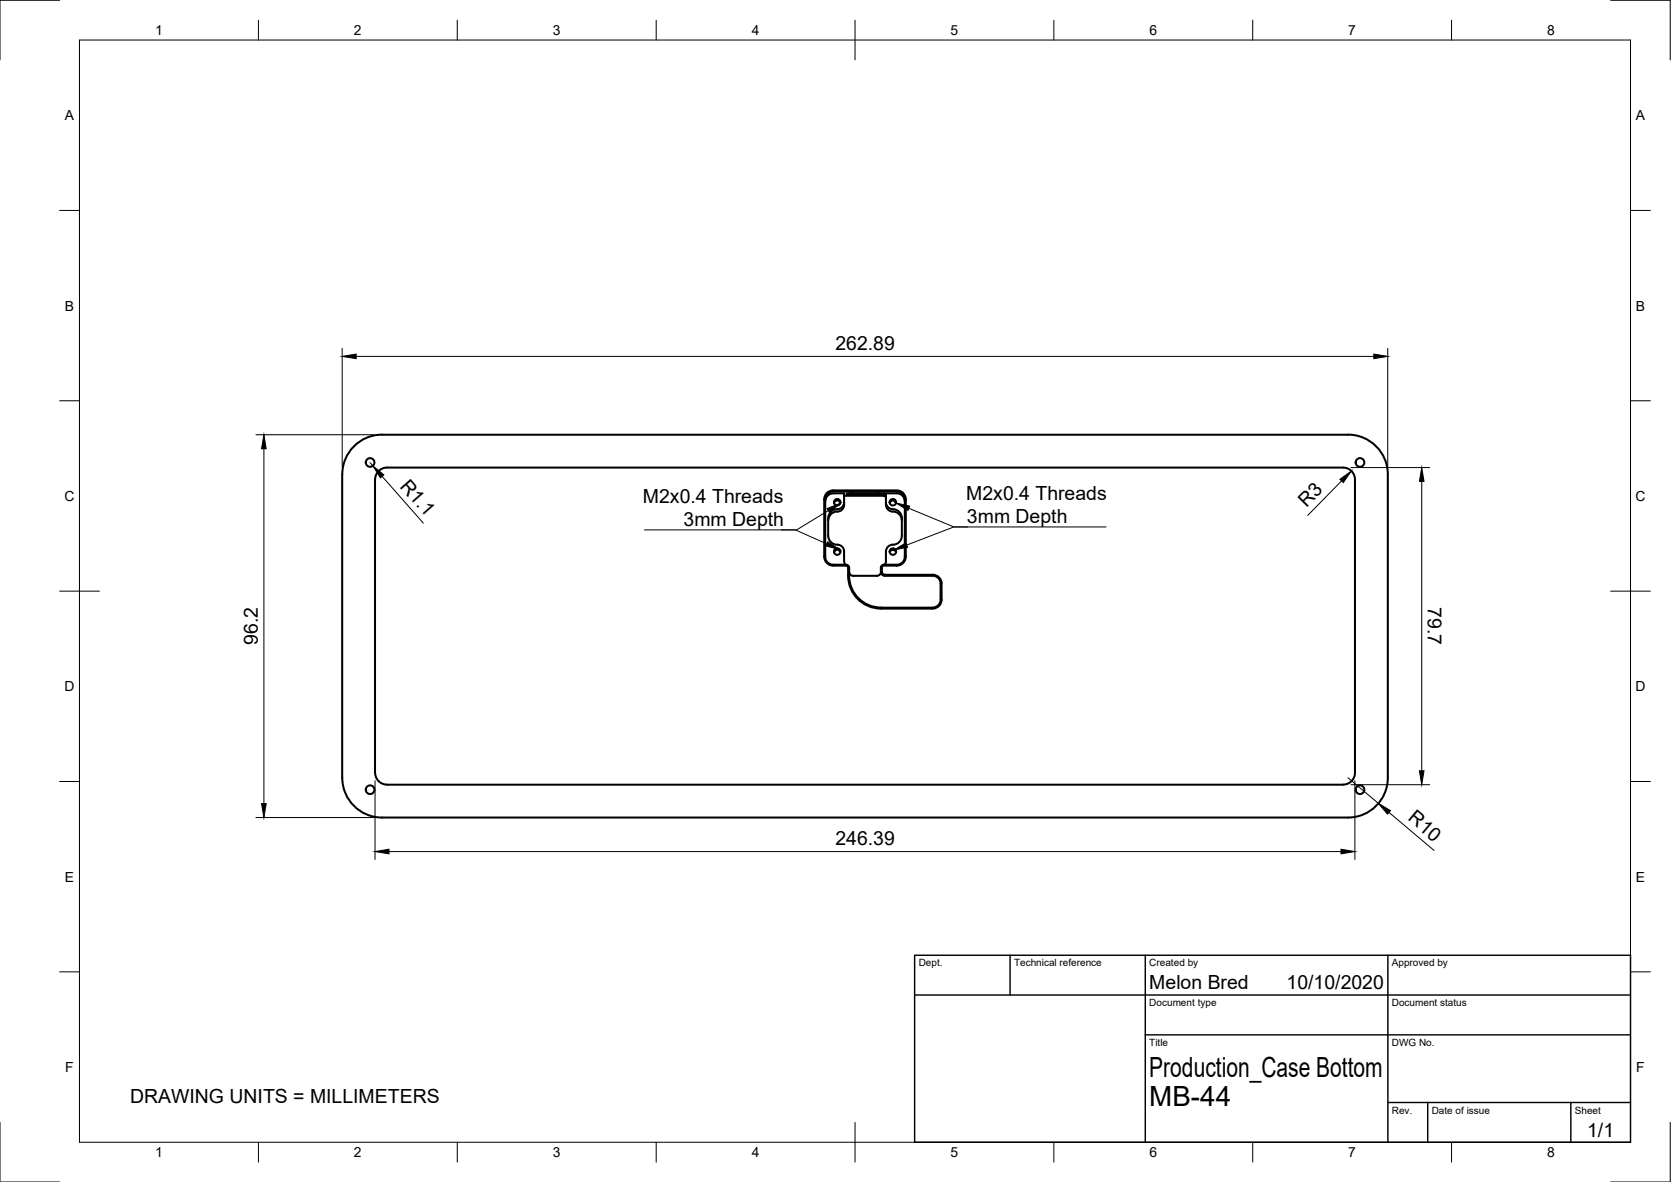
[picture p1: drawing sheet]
<svg xmlns="http://www.w3.org/2000/svg" width="420mm" height="297mm" viewBox="0 0 420 297" stroke-linecap="round" stroke-linejoin="round" font-family="sans-serif">
<!-- layer: Visible -->
<g fill="none" stroke="#000" stroke-width=".51">
<path d="M89.4 111.8a10 10 0 0 1 6.7-2.6h242.9a10 10 0 0 1 10 10v76.2a10 10 0 0 1-10.1 10.1h-242.8a10 10 0 0 1-10.1-10l.1-76.3a10 10 0 0 1 3.3-7.4zM95.4 118.2l1.2-.6 .7-.1h240.4a2.99 2.99 0 0 1 3 3v73.7a3 3 0 0 1-3 3h-240.4a2.99 2.99 0 0 1-3-3v-73.7a2.99 2.99 0 0 1 1.1-2.3zM207.5 126a1.99 1.99 0 0 1 2-2h2.7v2.8M209.7 126.4a.81 .81 0 0 1 .8-.6 .81 .81 0 0 1 .8 .6M209.7 138.8a.81 .81 0 0 1 .8-.6 .81 .81 0 0 1 .8 .6M210.5 136.9a1.75 1.75 0 0 1 1.8 1.7M212.2 124.6h10.1l.4 .2 .1 .3M212.2 138.6v2.5M212.3 126.8a1.93 1.93 0 0 1-2.4 1.8 2.24 2.24 0 0 0-1.6 2.2M212.3 126.2a1.95 1.95 0 0 1-2.4 1.8 2.24 2.24 0 0 0-1.6 2.2l-.1 4.5a2.28 2.28 0 0 0 2.3 2.2M214.3 123.9h6.4M214.3 124.4h6.4"/>
<path d="M214.3 123.9l-1.4 .2 1.4 .3M220.7 123.9l1.3 .1 .1 .2-1.4 .2M222.8 126.2a1.95 1.95 0 0 0 2.3 1.8 2.24 2.24 0 0 1 1.7 2.2v4.5a2.24 2.24 0 0 1-2.3 2.2M223.7 126.4a.81 .81 0 0 1 .8-.6 .81 .81 0 0 1 .8 .6M223.7 138.8a.81 .81 0 0 1 .8-.6 .81 .81 0 0 1 .8 .6M224.5 136.9a1.75 1.75 0 0 0-1.7 1.7v2.5l-.3 .8M227.5 126a1.99 1.99 0 0 0-2-2h-3.3h.3l.3 .5a4.7 4.7 0 0 0 .5 3.6 2.38 2.38 0 0 0 1.8 .5 2.24 2.24 0 0 1 1.7 2.2M212.3 141.1l.3 .8M213.5 143.7a1.01 1.01 0 0 0 1 1M214.5 144.7h6a1.01 1.01 0 0 0 1-1 1.01 1.01 0 0 0 1 1h12a2 2 0 0 1 2 2M221.5 143.7v-1.2l.4-.5 4.3-.2 .8-.5 .5-1v-14.9l-.5-1.2-1.1-.6-16.6-.1-.9 .4-.5 .4-.4 1.1 .1 15.2 .6 .9 .6 .3 4.1 .1 .4 .2 .2 .5a8.9 8.9 0 0 0 4 9 8 8 0 0 0 4 1.1M236.5 146.7v4"/>
<path d="M236.5 150.7a2 2 0 0 1-2 2h-13M236.7 146.7v4M236.8 146.7a2.25 2.25 0 0 0-2.3-2.3h-12a.75 .75 0 0 1-.7-.7l-.1-1.1 .2-.4 4.1-.1 1.1-.6 .5-.9 .2-15.2-.6-1.3-.4-.5-.9-.3-16.4-.1-1.3 .4-.6 .7-.4 1.1 .1 15.2 .5 .8 .9 .6 4.2 .1 .3 .4a9.2 9.2 0 0 0 4.1 9.3 8.2 8.2 0 0 0 4.2 1.1M236.8 150.7a2.25 2.25 0 0 1-2.3 2.2l-13 .1"/>
<circle cx="93.1" cy="116.2" r="1.09"/>
<circle cx="342" cy="116.2" r="1.09"/>
<circle cx="210.5" cy="138.6" r=".81"/>
<circle cx="210.5" cy="126.2" r=".81"/>
<circle cx="224.5" cy="138.6" r=".81"/>
<circle cx="224.5" cy="126.2" r=".81"/>
<circle cx="93.1" cy="198.5" r="1.09"/>
<circle cx="342" cy="198.5" r="1.09"/>
</g>
<!-- layer: Border -->
<g fill="none" stroke="#000" stroke-width=".25">
<path d="M15 .1h-15v15M20 10.1h390v276.9h-390zM65 5.1v5M115 5.1v5M165 5.1v5M215 5.1v10M265 5.1v5M315 5.1v5M365 5.1v5M405 .1h15v15M15 52.9h5M410 52.9h5"/>
<path d="M15 100.7h5M410 100.7h5M15 148.6h10M405 148.6h10M15 196.4h5M410 196.4h5M15 244.2h5M410 244.2h5M0 282.1v14.9h15M65 287v5M115 287v5M165 287v5"/>
<path d="M215 282.1v9.9M265 287v5M315 287v5M365 287v5M420 282.1v14.9h-15"/>
</g>
<!-- layer: TitleBlock -->
<path d="M230 240.1h180v46.9h-180zM230 250h180M254 240.1v9.9M288 240.1v46.9M349 240.1v46.9M288 260.1h122M349 277.1h61M359 277.1v9.9M395 277.1v9.9" fill="none" stroke="#000" stroke-width=".36"/>
<!-- layer: Annotations -->
<path d="M208 127.8l3.3-1.3-2.7 2.3zM208.1 136.2l3 1.9-3.4-.9zM224.7 138.2l3.1-1.8 .4 1.1zM225.3 126.4l3.4 .8-.4 1.1z" fill="#000" stroke="#000" stroke-width=".25"/>
<path d="M196.5 133.2h3.5l7.9 3.5M208.3 128.3l-8 4.9h-38.3M228.5 127.7l11.3 4.7h38.3M243.3 132.4h-3.5l-11.8 4.6" fill="none" stroke="#000" stroke-width=".25"/>
<!-- layer: Dimensions -->
<g fill="none" stroke="#000" stroke-width=".25">
<path d="M86 87.6v29.6M89.6 89.6h255.8M348.9 87.6v29.6M64.3 109.2h29.7M66.4 112.8v89.2M93 116.3l.8 .8M96.1 119.7l10.3 11.8M339.7 117.5h19.8M337.3 120.8l-8.5 8.7M357.5 121v72.7M94.3 196.2v19.8M338.9 195.5l7.7 6.4"/>
<path d="M339.7 197.2h19.8M340.7 196.2v19.8M64.3 205.5h29.7M97.8 214h239.4M349.2 204.2l11.4 9.5"/>
</g>
<path d="M86 89.6l3.6-.6v1.1zM345.4 89l3.5 .6-3.5 .5zM66.4 109.2l.5 3.6h-1.1zM93.8 117.1l2.7 2.2-.8 .8zM336.9 120.4l2.9-2-2 2.9zM357.5 117.5l.6 3.5h-1.2zM356.9 193.7h1.2l-.6 3.5zM65.8 202h1.1l-.5 3.5zM94.3 214l3.5-.6v1.2zM337.2 213.4l3.5 .6-3.5 .6zM346.6 201.9l3 1.8-.7 .9z" fill="#000" stroke="#000" stroke-width=".25"/>
<g font-size="7">
<text x="289" y="270.6">Production_Case Bottom</text>
<text x="289" y="278.1">MB-44</text>
</g>
<g font-size="4.9">
<text x="210.1" y="88">262.89</text>
<text x="100.4" y="122.3" transform="rotate(49 100.4 122.3)">R1.1</text>
<text x="243" y="125.6">M2x0.4 Threads</text>
<text x="161.7" y="126.4">M2x0.4 Threads</text>
<text x="243.1" y="131.5">3mm Depth</text>
<text x="328.5" y="127.6" transform="rotate(-46 328.5 127.6)">R3</text>
<text x="171.9" y="132.2">3mm Depth</text>
<text x="359.1" y="152.6" transform="rotate(90 359.1 152.6)">79.7</text>
<text x="64.8" y="162.1" transform="rotate(-90 64.8 162.1)">96.2</text>
<text x="353.8" y="205.9" transform="rotate(40 353.8 205.9)">R10</text>
<text x="210.1" y="212.4">246.39</text>
<text x="289" y="248.5">Melon Bred</text>
<text x="323.5" y="248.5">10/10/2020</text>
<text x="32.7" y="277.1">DRAWING UNITS = MILLIMETERS</text>
<text x="399.1" y="285.7">1/1</text>
</g>
<g font-size="3.5">
<text x="39" y="8.8">1</text>
<text x="89" y="8.8">2</text>
<text x="139" y="8.8">3</text>
<text x="189" y="8.8">4</text>
<text x="239" y="8.8">5</text>
<text x="289" y="8.8">6</text>
<text x="339" y="8.8">7</text>
<text x="389" y="8.8">8</text>
<text x="16.3" y="30.2">A</text>
<text x="411.3" y="30.2">A</text>
<text x="16.3" y="78">B</text>
<text x="411.3" y="78">B</text>
<text x="16.2" y="125.9">C</text>
<text x="411.2" y="125.9">C</text>
<text x="16.2" y="173.7">D</text>
<text x="411.2" y="173.7">D</text>
<text x="16.3" y="221.6">E</text>
<text x="411.3" y="221.6">E</text>
<text x="16.4" y="269.4">F</text>
<text x="411.4" y="269.4">F</text>
<text x="39" y="290.8">1</text>
<text x="89" y="290.8">2</text>
<text x="139" y="290.8">3</text>
<text x="189" y="290.8">4</text>
<text x="239" y="290.8">5</text>
<text x="289" y="290.8">6</text>
<text x="339" y="290.8">7</text>
<text x="389" y="290.8">8</text>
</g>
<g font-size="2.5">
<text x="231" y="242.9">Dept.</text>
<text x="255" y="242.9">Technical reference</text>
<text x="289" y="242.9">Created by</text>
<text x="350" y="242.9">Approved by</text>
<text x="289" y="252.8">Document type</text>
<text x="350" y="252.8">Document status</text>
<text x="289" y="262.9">Title</text>
<text x="350" y="262.9">DWG No.</text>
<text x="350" y="279.9">Rev.</text>
<text x="360" y="279.9">Date of issue</text>
<text x="396" y="279.9">Sheet</text>
</g>
</svg>
